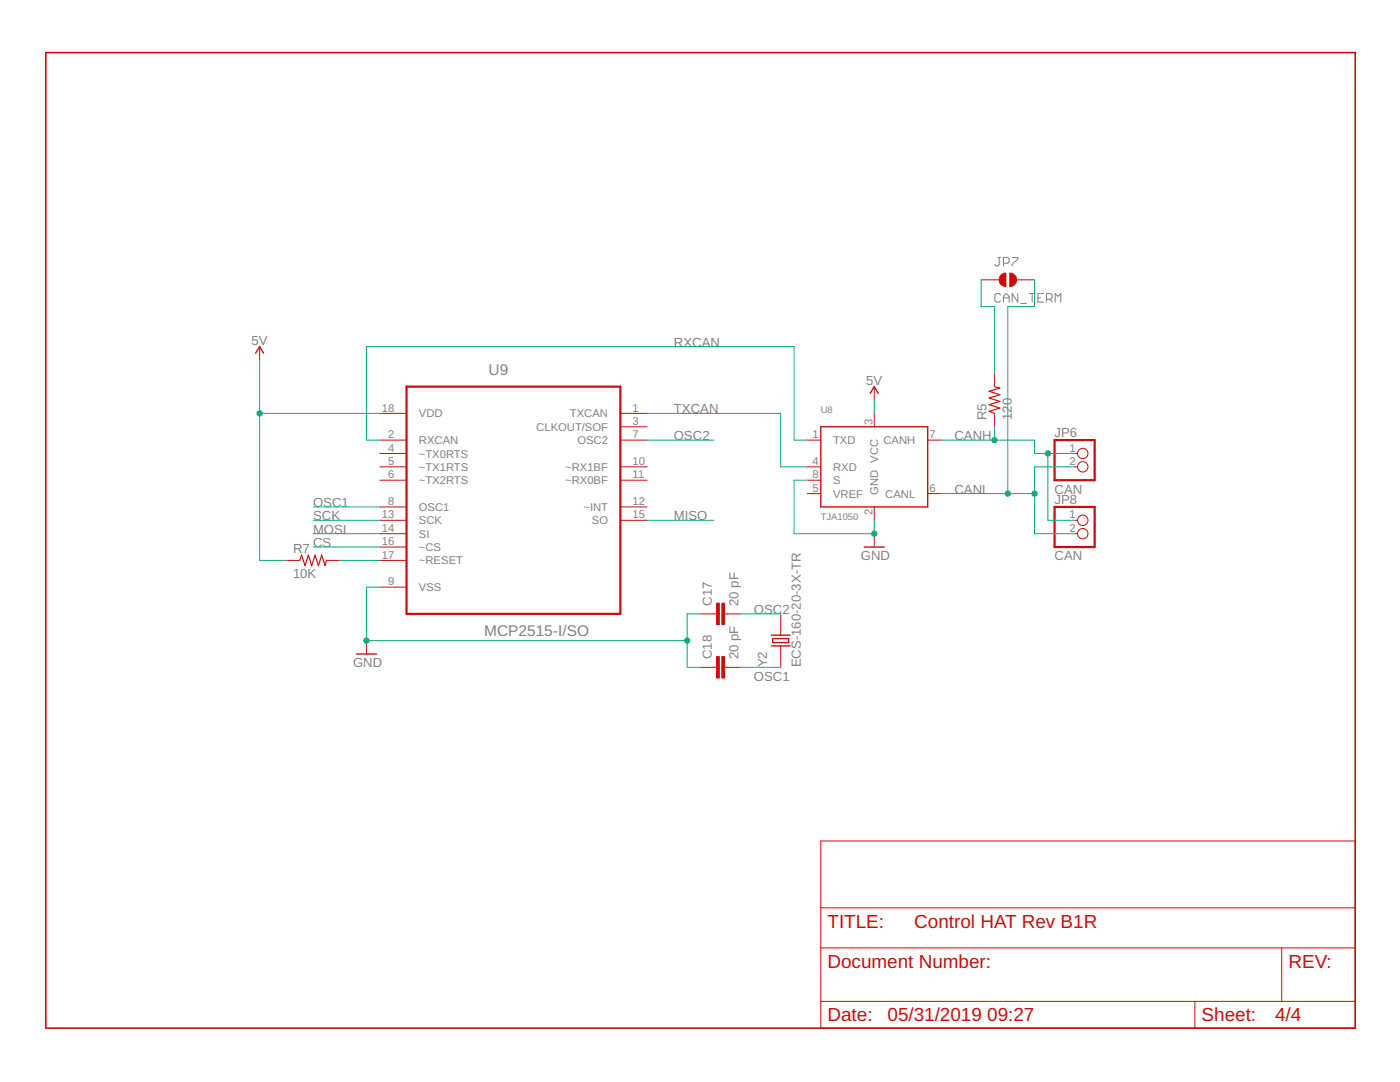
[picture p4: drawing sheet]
<svg xmlns="http://www.w3.org/2000/svg" width="279mm" height="216mm" viewBox="0 0 279 216" stroke-linecap="round" stroke-linejoin="round" font-family="sans-serif">
<g fill="none" stroke="#808080" stroke-width=".2">
<path d="M199.1 51.4h.6M199.4 51.4v1.4l-.3 .3h-.3l-.3-.3M199.7 58.9l-.3-.3h-.6l-.3 .3v1.1l.3 .3h.6l.3-.3M200.3 52.5h.8l.3-.3v-.5l-.3-.3h-.8v1.7M200.3 59.4h1.1M202 51.4h1.1v.3l-1.1 1.1v.3M203.1 58.6v1.7l-1.1-1.7v1.7M205.4 58.6h1.2M206 58.6v1.7M207.1 59.4h.6M208.3 58.6h-1.2v1.7h1.2M208.9 59.7h.8l.3-.3v-.5l-.3-.3h-.8v1.7"/>
<path d="M209.4 59.7l.6 .6M200.3 60.3v-1.2l.5-.5 .6 .5v1.2M203.7 60.6h1.2M210.6 60.3v-1.7l.6 .5 .5-.5v1.7"/>
</g>
<path d="M9.1 10.5h261.4v194.6h-261.4z" fill="none" stroke="#c90d0c" stroke-width=".32"/>
<g fill="none" stroke="#c90d0c" stroke-width=".2">
<path d="M195.8 55.8h3.6M202.9 55.8h3.6M51.8 69.2v2.6M174.5 77.2v2.6M198.5 74.5v2.7M75.8 87.8h5.3M75.8 95.8h5.3M75.8 93.2h5.3M75.8 90.5h5.3M75.8 82.5h5.3M123.8 87.8h5.3M123.8 95.8h5.3"/>
<path d="M123.8 93.2h5.3M123.8 82.5h5.3M123.8 85.2h5.3M161.1 87.8h2.7M161.1 95.8h2.7M161.1 93.2h2.7M161.1 98.5h2.7M174.5 82.5v2.7M185.1 87.8h2.7M185.1 98.5h2.7M198.5 82.5v2.7M214.5 93.2h.6"/>
<path d="M214.5 90.5h.6M57.1 111.8h2.7M65.2 111.8h2.6M75.8 111.8h5.3M75.8 101.2h5.3M75.8 103.8h5.3M75.8 106.5h5.3M75.8 109.2h5.3M75.8 117.2h5.3M123.8 101.2h5.3M123.8 103.8h5.3M174.5 101.2v2.6"/>
<path d="M174.5 106.5v2.7M214.5 103.8h.6M214.5 106.5h.6M73.1 127.8v2.7M139.8 122.5h3.2M139.8 133.2h3.2M144.6 122.5h3.2M144.6 133.2h3.2M155.8 122.5v4.2M155.8 128.9v4.3M163.8 167.8h106.7v37.3h-106.7zM163.8 189.1h106.7"/>
<path d="M163.8 199.8h106.7M163.8 181.1h106.7M238.5 199.8v5.3M255.8 189.1v10.7"/>
<circle cx="216.1" cy="93.2" r="1.04"/>
<circle cx="216.1" cy="90.5" r="1.04"/>
<circle cx="216.1" cy="106.5" r="1.04"/>
<circle cx="216.1" cy="103.8" r="1.04"/>
</g>
<path d="M51 70.5l.8-1.3 .8 1.3M173.7 78.5l.8-1.3 .8 1.3M163.8 85.2h21.3v16h-21.3zM172.5 109.2h4M71.1 130.5h4M153.9 126.7h3.8M153.9 128.9h3.8M154.2 127.4h3.2v.8h-3.2z" fill="none" stroke="#c90d0c" stroke-width=".28"/>
<path d="M81.1 77.2h42.7v45.3h-42.7zM210.5 87.8h8v8h-8zM210.5 101.2h8v8h-8z" fill="none" stroke="#c90d0c" stroke-width=".44"/>
<path d="M198.5 77.2l1 .2-2.1 .7 2.1 .7-2.1 .6 2.1 .7-2.1 .7 2.1 .6-2.1 .7 1.1 .4M59.8 111.8l.4-1 .7 2.1 .6-2.1 .7 2.1 .7-2.1 .6 2.1 .7-2.1 .7 2.1 .3-1.1" fill="none" stroke="#c90d0c" stroke-width=".23"/>
<g fill="#c90d0c" stroke="#c90d0c" stroke-width=".2">
<path d="M144.1 120.4h.5v4.2h-.5z"/>
<path d="M143 120.4h.6v4.2h-.6z"/>
<path d="M144.1 131h.5v4.3h-.5z"/>
<path d="M143 131h.6v4.3h-.6z"/>
</g>
<g fill="#c90d0c" stroke="#c90d0c" stroke-width=".2">
<path d="M201.5 54.5a1.33 1.33 0 0 1 1.4 1.3 1.33 1.33 0 0 1-1.4 1.4z" fill-rule="evenodd"/>
<path d="M199.7 54.9l.6-.3 .4-.1v2.7a1.33 1.33 0 0 1-1.2-.8 1.33 1.33 0 0 1 .2-1.5z" fill-rule="evenodd"/>
</g>
<g fill="none" stroke="#0dab76" stroke-width=".2">
<path d="M195.8 55.8v5.4h2.7v13.3M206.5 55.8v5.4h-5.4v37.3M51.8 71.8v40h5.3M174.5 79.8v2.7M51.8 82.5h24M75.8 87.8h-2.7v-18.6h85.4v18.6h2.6M129.1 82.5h26.7v10.7h5.3M129.1 87.8h13.4M161.1 95.8h-2.6v10.7h16v-2.7M187.8 87.8h18.7v2.7h8M187.8 98.5h18.7M198.5 85.2v2.6"/>
<path d="M209.1 90.5v13.3h5.4M214.5 93.2h-8v13.3h8M62.5 106.5h13.3M62.5 109.2h13.3M62.5 103.8h13.3M62.5 101.2h13.3M67.8 111.8h8M75.8 117.2h-2.7v10.6h64M129.1 103.8h13.4M139.8 122.5h-2.7v10.7h2.7M147.8 122.5h8M147.8 133.2h8"/>
</g>
<g fill="#0dab76" stroke="#0dab76" stroke-width=".2">
<circle cx="174.5" cy="106.5" r=".53"/>
<circle cx="73.1" cy="127.8" r=".53"/>
<circle cx="137.1" cy="127.8" r=".53"/>
<circle cx="51.8" cy="82.5" r=".53"/>
<circle cx="198.5" cy="87.8" r=".53"/>
<circle cx="209.1" cy="90.5" r=".53"/>
<circle cx="201.1" cy="98.5" r=".53"/>
<circle cx="206.5" cy="98.5" r=".53"/>
</g>
<g font-size="3.8" fill="#c90d0c">
<text x="165.1" y="185.1">TITLE:</text>
<text x="182.5" y="185.1">Control HAT Rev B1R</text>
<text x="165.1" y="193.1">Document Number:</text>
<text x="257.1" y="193.1">REV:</text>
<text x="165.1" y="203.8">Date:</text>
<text x="177.1" y="203.8">05/31/2019</text>
<text x="197" y="203.8">09:27</text>
<text x="239.8" y="203.8">Sheet:</text>
<text x="254.5" y="203.8">4/4</text>
</g>
<g font-size="3.1" fill="#808080">
<text x="97.5" y="74.9">U9</text>
<text x="96.6" y="127">MCP2515-I/SO</text>
</g>
<g font-size="2.6" fill="#808080">
<text x="50.2" y="68.9">5V</text>
<text x="134.5" y="69.2">RXCAN</text>
<text x="172.9" y="76.9">5V</text>
<text x="134.5" y="82.5">TXCAN</text>
<text x="196.9" y="83.8" transform="rotate(-90 196.9 83.8)">R5</text>
<text x="201.9" y="83.8" transform="rotate(-90 201.9 83.8)">120</text>
<text x="134.5" y="87.8">OSC2</text>
<text x="190.5" y="87.8">CANH</text>
<text x="210.5" y="87.2">JP6</text>
<text x="62.5" y="101.2">OSC1</text>
<text x="190.5" y="98.5">CANL</text>
<text x="210.5" y="98.5">CAN</text>
<text x="210.5" y="100.5">JP8</text>
<text x="62.5" y="103.8">SCK</text>
<text x="62.5" y="106.5">MOSI</text>
<text x="134.5" y="103.8">MISO</text>
<text x="58.5" y="110.3">R7</text>
<text x="62.5" y="109.2">CS</text>
<text x="171.8" y="111.8">GND</text>
<text x="210.5" y="111.8">CAN</text>
<text x="58.5" y="115.3">10K</text>
<text x="142.1" y="120.9" transform="rotate(-90 142.1 120.9)">C17</text>
<text x="147.4" y="120.9" transform="rotate(-90 147.4 120.9)">20 pF</text>
<text x="150.5" y="122.5">OSC2</text>
<text x="142.1" y="131.6" transform="rotate(-90 142.1 131.6)">C18</text>
<text x="147.4" y="131.6" transform="rotate(-90 147.4 131.6)">20 pF</text>
<text x="70.5" y="133.2">GND</text>
<text x="150.5" y="135.8">OSC1</text>
<text x="153.1" y="133.2" transform="rotate(-90 153.1 133.2)">Y2</text>
<text x="159.8" y="133.2" transform="rotate(-90 159.8 133.2)">ECS-160-20-3X-TR</text>
</g>
<g font-size="2.2" fill="#808080">
<text x="76.2" y="82.1">18</text>
<text x="83.6" y="83.3">VDD</text>
<text x="113.7" y="83.3">TXCAN</text>
<text x="126.3" y="82.1">1</text>
<text x="77.4" y="87.5">2</text>
<text x="83.6" y="88.6">RXCAN</text>
<text x="107" y="86">CLKOUT/SOF</text>
<text x="115.2" y="88.6">OSC2</text>
<text x="126.3" y="84.8">3</text>
<text x="126.3" y="87.5">7</text>
<text x="162.2" y="87.5">1</text>
<text x="166.3" y="88.6">TXD</text>
<text x="174.1" y="84.8" transform="rotate(-90 174.1 84.8)">3</text>
<text x="176.3" y="88.6">CANH</text>
<text x="185.5" y="87.5">7</text>
<text x="77.4" y="90.1">4</text>
<text x="77.4" y="92.8">5</text>
<text x="77.4" y="95.5">6</text>
<text x="83.6" y="91.3">~TX0RTS</text>
<text x="83.6" y="94">~TX1RTS</text>
<text x="112.8" y="94">~RX1BF</text>
<text x="126.3" y="92.8">10</text>
<text x="126.3" y="95.5">11</text>
<text x="162.2" y="95.5">8</text>
<text x="162.2" y="92.8">4</text>
<text x="166.3" y="94">RXD</text>
<text x="213.4" y="90.1">1</text>
<text x="213.4" y="92.8">2</text>
<text x="77.4" y="100.8">8</text>
<text x="83.6" y="96.6">~TX2RTS</text>
<text x="83.6" y="102">OSC1</text>
<text x="112.8" y="96.6">~RX0BF</text>
<text x="116.4" y="102">~INT</text>
<text x="126.3" y="100.8">12</text>
<text x="162.2" y="98.1">5</text>
<text x="166.3" y="96.6">S</text>
<text x="166.3" y="99.3">VREF</text>
<text x="175.3" y="98.7" transform="rotate(-90 175.3 98.7)">GND VCC</text>
<text x="176.7" y="99.3">CANL</text>
<text x="185.5" y="98.1">6</text>
<text x="76.2" y="103.5">13</text>
<text x="76.2" y="106.1">14</text>
<text x="83.6" y="104.6">SCK</text>
<text x="83.6" y="107.3">SI</text>
<text x="118.1" y="104.6">SO</text>
<text x="126.3" y="103.5">15</text>
<text x="174.1" y="102.8" transform="rotate(-90 174.1 102.8)">2</text>
<text x="213.4" y="103.5">1</text>
<text x="213.4" y="106.1">2</text>
<text x="76.2" y="108.8">16</text>
<text x="76.2" y="111.5">17</text>
<text x="83.6" y="110">~CS</text>
<text x="83.6" y="112.6">~RESET</text>
<text x="77.4" y="116.8">9</text>
<text x="83.6" y="118">VSS</text>
</g>
<g font-size="1.9" fill="#808080">
<text x="163.8" y="82.5">U8</text>
<text x="163.8" y="103.8">TJA1050</text>
</g>
</svg>
